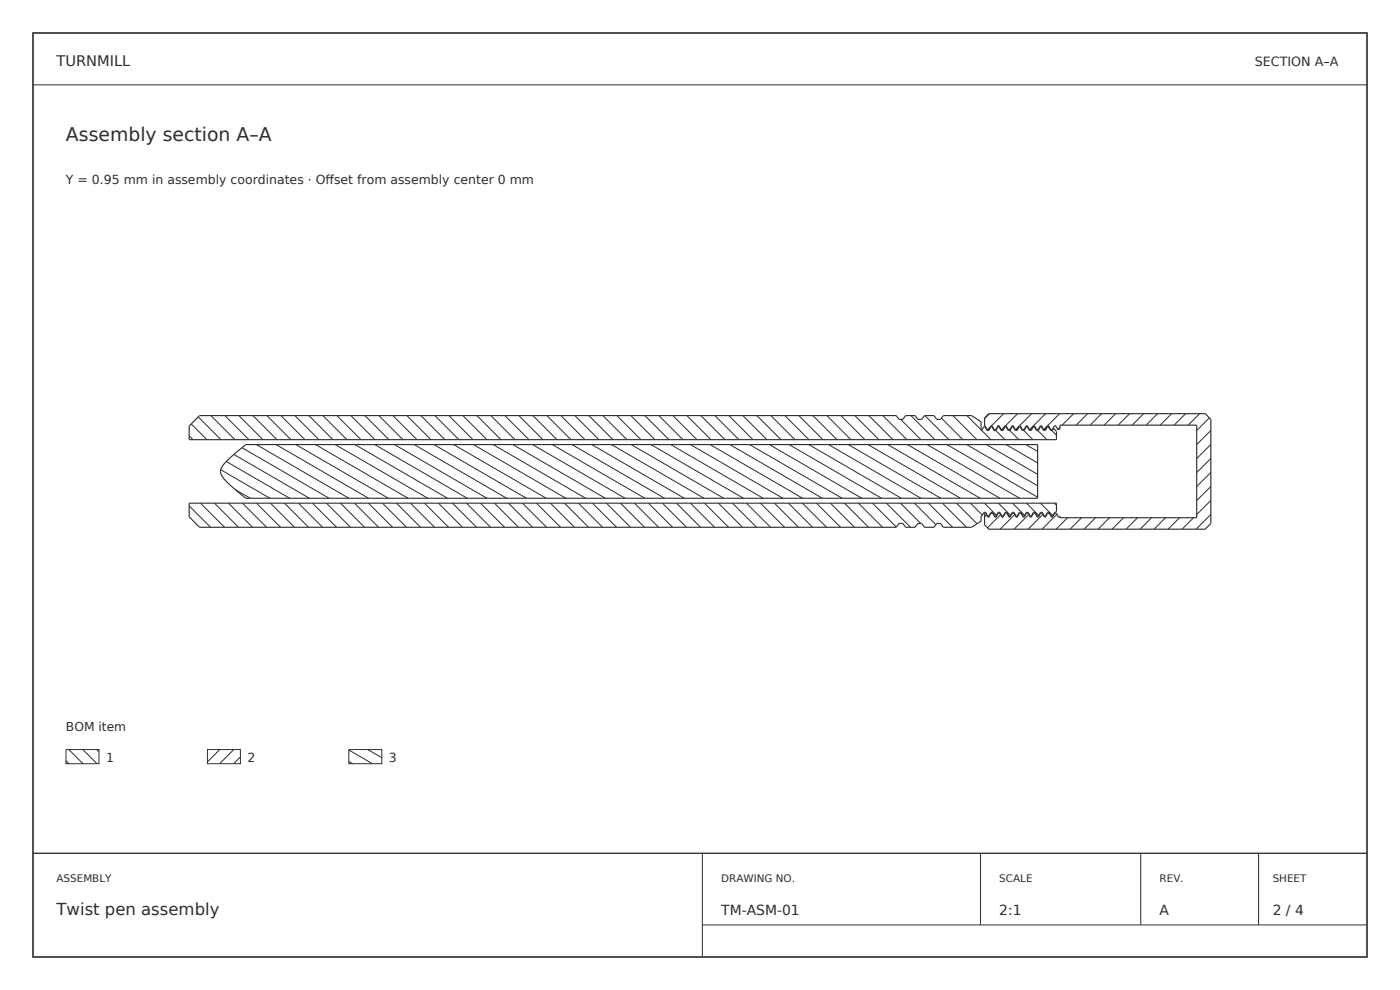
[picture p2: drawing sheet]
<svg xmlns="http://www.w3.org/2000/svg" width="297mm" height="210mm" viewBox="0 0 297 210" stroke-linecap="round" stroke-linejoin="round" font-family="sans-serif">
<path d="M7 7h283v196h-283z" fill="none" stroke="#223133" stroke-width=".35"/>
<g fill="none" stroke="#223133" stroke-width=".21">
<path d="M7 18h283M40.1 92.4l.8 .9M40.6 89.9l3.3 3.4M42 88.4l4.9 4.9M44.7 88.2l5.1 5.1M46.8 99.6l10.5 6.1M47.7 88.2l5.1 5.1M48 97.9l13.5 7.8M49.6 96.4l16 9.3M50.7 88.2l5.1 5.1M51.3 95l18.5 10.7M53.6 88.2l5.2 5.1"/>
<path d="M54.4 94.3l19.6 11.4M56.6 88.2l5.1 5.1M58.6 94.3l19.6 11.4M59.6 88.2l5.1 5.1M62.6 88.2l5.1 5.1M62.8 94.3l19.6 11.4M65.5 88.2l5.1 5.1M66.9 94.3l19.7 11.4M68.5 88.2l5.1 5.1M71.1 94.3l19.7 11.4M71.5 88.2l5.1 5.1M74.4 88.2l5.1 5.1"/>
<path d="M75.3 94.3l19.6 11.4M77.4 88.2l5.1 5.1M79.5 94.3l19.6 11.4M80.4 88.2l5.1 5.1M83.3 88.2l5.2 5.1M83.7 94.3l19.6 11.4M86.3 88.2l5.1 5.1M87.9 94.3l19.6 11.4M89.3 88.2l5.1 5.1M92.1 94.3l19.6 11.4M92.3 88.2l5.1 5.1M95.2 88.2l5.1 5.1"/>
<path d="M96.2 94.3l19.7 11.4M98.2 88.2l5.1 5.1M100.4 94.3l19.7 11.4M101.2 88.2l5.1 5.1M104.1 88.2l5.1 5.1M104.6 94.3l19.6 11.4M107.1 88.2l5.1 5.1M108.8 94.3l19.6 11.4M110.1 88.2l5.1 5.1M113 94.3l19.6 11.4M113 88.2l5.2 5.1M116 88.2l5.1 5.1"/>
<path d="M117.2 94.3l19.6 11.4M119 88.2l5.1 5.1M121.4 94.3l19.6 11.4M122 88.2l5.1 5.1M124.9 88.2l5.1 5.1M125.5 94.3l19.7 11.4M127.9 88.2l5.1 5.1M129.7 94.3l19.7 11.4M130.9 88.2l5.1 5.1M133.8 88.2l5.1 5.1M133.9 94.3l19.6 11.4M136.8 88.2l5.1 5.1"/>
<path d="M138.1 94.3l19.6 11.4M139.8 88.2l5.1 5.1M142.3 94.3l19.6 11.4M142.7 88.2l5.2 5.1M145.7 88.2l5.1 5.1M146.5 94.3l19.6 11.4M148.7 88.2l5.1 5.1M150.7 94.3l19.6 11.4M151.7 88.2l5.1 5.1M154.6 88.2l5.1 5.1M154.8 94.3l19.7 11.4M157.6 88.2l5.1 5.1"/>
<path d="M159 94.3l19.7 11.4M160.6 88.2l5.1 5.1M163.2 94.3l19.6 11.4M163.5 88.2l5.1 5.1M166.5 88.2l5.1 5.1M167.4 94.3l19.6 11.4M169.5 88.2l5.1 5.1M171.6 94.3l19.6 11.4M172.4 88.2l5.2 5.1M175.4 88.2l5.1 5.1M175.8 94.3l19.6 11.4M178.4 88.2l5.1 5.1"/>
<path d="M180 94.3l19.6 11.4M181.4 88.2l5.1 5.1M184.1 94.3l19.7 11.4M184.3 88.2l5.1 5.1M187.3 88.2l5.1 5.1M188.3 94.3l19.7 11.4M191.1 89l4.3 4.3M192.5 94.3l19.6 11.4M193.2 88.2l5.1 5.1M196.2 88.2l5.1 5.1M196.7 94.3l19.6 11.4M199.7 88.7l4.6 4.6"/>
<path d="M200.9 94.3l19.2 11.2M202.1 88.2l5.2 5.1M205.1 94.3l15 8.7M205.1 88.2l3 3M208.3 91.3l1.9 2M209.3 94.3l10.8 6.3M209.9 87.7l-1 1.1M210.1 90.6l-.6 .5M211.2 91.3l2 2M212.9 87.7l-2.5 2.6M213.1 90.5l-.6 .6M213.4 90.5l.1 .1"/>
<path d="M213.4 94.3l6.7 3.9M214.2 91.3l2 2M215.9 87.7l-2.6 2.6M216.1 90.5l-.6 .6M216.4 90.5l.1 .1M217.2 91.3l1.9 2M217.6 94.3l2.5 1.5M218.8 87.7l-2.5 2.6M219.2 90.4l-.7 .7M219.3 90.5l.2 .2M220.2 91.3l1.9 2M221.8 87.7l-2.5 2.6"/>
<path d="M222.3 90.5l.3 .3M223.1 91.3l1 1M224.8 87.7l-3.4 3.4M224.9 90.6l-.5 .5M227.8 87.7l-2.5 2.5M230.7 87.7l-2.4 2.5M233.7 87.7l-2.4 2.5M236.7 87.7l-2.5 2.5M239.6 87.7l-2.4 2.5M242.6 87.7l-2.4 2.5M245.6 87.7l-2.5 2.5M248.5 87.7l-2.4 2.5"/>
<path d="M251.5 87.7l-2.4 2.5M254.5 87.7l-2.4 2.5M256.6 88.6l-2.7 2.7M256.9 91.3l-3 3M256.9 94.3l-3 3M256.9 97.2l-3 3M40.1 107.3l4.6 4.5M42.5 106.7l5.1 5.1M45.5 106.7l5.1 5.1M48.5 106.7l5.1 5.1M49.9 103.8l3.2 1.9M51.4 106.7l5.2 5.1"/>
<path d="M54.4 106.7l5.1 5.1M57.4 106.7l5.1 5.1M60.4 106.7l5.1 5.1M63.3 106.7l5.1 5.1M66.3 106.7l5.1 5.1M69.3 106.7l5.1 5.1M72.2 106.7l5.1 5.1M75.2 106.7l5.1 5.1M78.2 106.7l5.1 5.1M81.1 106.7l5.2 5.1M84.1 106.7l5.1 5.1M87.1 106.7l5.1 5.1"/>
<path d="M90.1 106.7l5.1 5.1M93 106.7l5.1 5.1M96 106.7l5.1 5.1M99 106.7l5.1 5.1M101.9 106.7l5.1 5.1M104.9 106.7l5.1 5.1M107.9 106.7l5.1 5.1M110.8 106.7l5.2 5.1M113.8 106.7l5.1 5.1M116.8 106.7l5.1 5.1M119.8 106.7l5.1 5.1M122.7 106.7l5.1 5.1"/>
<path d="M125.7 106.7l5.1 5.1M128.7 106.7l5.1 5.1M131.6 106.7l5.1 5.1M134.6 106.7l5.1 5.1M137.6 106.7l5.1 5.1M140.5 106.7l5.2 5.1M143.5 106.7l5.1 5.1M146.5 106.7l5.1 5.1M149.4 106.7l5.2 5.1M152.4 106.7l5.1 5.1M155.4 106.7l5.1 5.1M158.4 106.7l5.1 5.1"/>
<path d="M161.3 106.7l5.1 5.1M164.3 106.7l5.1 5.1M167.3 106.7l5.1 5.1M170.2 106.7l5.1 5.1M173.2 106.7l5.1 5.1M176.2 106.7l5.1 5.1M179.1 106.7l5.2 5.1M182.1 106.7l5.1 5.1M185.1 106.7l5.1 5.1M188.1 106.7l5.1 5.1M191 106.7l4.3 4.3M194 106.7l4.5 4.6"/>
<path d="M196.1 111.8h.1M197 106.7l5.1 5.1M199.9 106.7l5.1 5.1M202.9 106.7l4.4 4.4M205.9 106.7l2.5 2.6M208.8 106.7l2.6 2.6M209.3 109.2l-.4 .4M211.8 106.7l2.6 2.6M212.3 109.2l-2.8 2.8M214.8 106.7l2.6 2.6M215.3 109.2l-3.1 3.1M217.8 106.7l2.6 2.6"/>
<path d="M218.3 109.1l-3.2 3.2M220.7 106.7l2.6 2.6M221.2 109.1l-3.1 3.2M223.7 106.7l.4 .5M224.2 109.1l-3.1 3.2M226.5 109.8l-2.5 2.5M229.4 109.8l-2.4 2.5M232.4 109.8l-2.4 2.5M235.4 109.8l-2.5 2.5M238.4 109.8l-2.5 2.5M241.3 109.8l-2.4 2.5M244.3 109.8l-2.4 2.5"/>
<path d="M247.3 109.8l-2.5 2.5M250.2 109.8l-2.4 2.5M253.2 109.8l-2.4 2.5M256.9 100.2l-3 3M256.9 103.2l-3 3M256.9 106.1l-3 3M256.9 109.1l-3.2 3.2M14 159h7v3h-7zM14.6 159l3 3M17.6 159l3 3M20.6 159l.4 .4M44 159h7v3h-7z"/>
<path d="M46.6 159l-2.6 2.6M49.6 159l-3 3M74 159h7v3h-7zM74 159.1l5 2.9M78 159l3 1.7M14 161.4l.6 .6M51 160.6l-1.4 1.4M74 161.5l.8 .5M149 181v22M149 196.2h141M208 181v15.2M242 181v15.2"/>
<path d="M267 181v15.2"/>
</g>
<path d="M7 181h283" fill="none" stroke="#223133" stroke-width=".28"/>
<path d="M42.3 88.2h147.8l.6 .8h.8l.6-.8h2l.6 .8h.8l.6-.8h2l.6 .8h.8l.6-.8h6l2 1.3v1.8h.2l.4-.8h.2l.5 .8h.4l.4-.8h.2l.5 .8h.4l.4-.8h.2l.5 .8h.4l.4-.8h.2l.5 .8h.4l.4-.8h.2l.5 .8h.4l.4-.8h.2l.5 .8h.4l.4-.8h.2l.5 .8h.4l.4-.8h.2l.5 .8h.4l.4-.8h.2l.5 .8h.4l.4-.8h.2l.5 .8h.4l.2-.4 .6 .6v1.8h-184v-2.9zM48.1 97.8l4-3.5h168v11.4h-168l-2.9-2.4a8.3 8.3 0 0 1-2.2-2.5 1.77 1.77 0 0 1 .3-2.1zM209.8 87.7h45.9l1.2 1.3v22l-1.2 1.3h-45.9l-.9-1v-2.4h.2l.5 .8h.2l.4-.8h.4l.5 .8h.2l.4-.8h.4l.5 .8h.2l.4-.8h.4l.5 .8h.2l.4-.8h.4l.5 .8h.2l.4-.8h.4l.5 .8h.2l.4-.8h.4l.5 .8h.2l.4-.8h.4l.5 .8h.2l.4-.8h.4l.5 .8h.2l.4-.8h.4l.5 .8h.2l.4-.8h.4l.5 .8 .3-.2v.3h29v-19.6h-29l-.1 .9h-.4l-.5-.8h-.2l-.4 .8h-.4l-.5-.8h-.2l-.4 .8h-.4l-.5-.8h-.2l-.4 .8h-.4l-.5-.8h-.2l-.4 .8h-.4l-.5-.8h-.2l-.4 .8h-.4l-.5-.8h-.2l-.4 .8h-.4l-.5-.8h-.2l-.4 .8h-.4l-.5-.8h-.2l-.4 .8h-.4l-.5-.8h-.2l-.4 .8h-.4l-.5-.8h-.2l-.4 .8h-.4l-.5-.8v-1.6zM40.1 106.7h184v1.8l-.4 .2-.6 .8-.5-.8h-.4l-.4 .8h-.2l-.5-.8h-.4l-.4 .8h-.2l-.5-.8h-.4l-.4 .8h-.2l-.5-.8h-.4l-.4 .8h-.2l-.5-.8h-.4l-.4 .8h-.2l-.5-.8h-.4l-.4 .8h-.2l-.5-.8h-.4l-.4 .8h-.2l-.5-.8h-.4l-.4 .8h-.2l-.5-.8h-.4l-.4 .8h-.2l-.5-.8h-.4l-.4 .8h-.2v1l-2 1.3h-6l-.6-.8h-.8l-.6 .8h-2l-.6-.8h-.8l-.6 .8h-2l-.6-.8h-.8l-.6 .8h-147.8l-2.2-2.2z" fill="none" stroke="#223133" stroke-width=".24"/>
<text font-size="4" fill="#223133" x="14" y="30">Assembly section A–A</text>
<text font-size="3.5" fill="#223133" x="12" y="194">Twist pen assembly</text>
<text font-size="3.1" fill="#223133" x="12" y="14">TURNMILL</text>
<g font-size="2.9" fill="#223133">
<text x="153" y="194">TM-ASM-01</text>
<text x="212" y="194">2:1</text>
<text x="246" y="194">A</text>
<text x="270" y="194">2 / 4</text>
</g>
<g font-size="2.7" fill="#223133">
<text x="266.2" y="14">SECTION A–A</text>
<text x="14" y="39">Y = 0.95 mm in assembly coordinates · Of</text>
<text x="69.1" y="39">fset from assembly center 0 mm</text>
<text x="22.5" y="161.7">1</text>
<text x="52.5" y="161.7">2</text>
<text x="82.5" y="161.7">3</text>
</g>
<text font-size="2.6" fill="#223133" x="14" y="155">BOM item</text>
<g font-size="2.2" fill="#223133">
<text x="12" y="187">ASSEMBLY</text>
<text x="153" y="187">DRAWING NO.</text>
<text x="212" y="187">SCALE</text>
<text x="246" y="187">REV.</text>
<text x="270" y="187">SHEET</text>
</g>
</svg>
